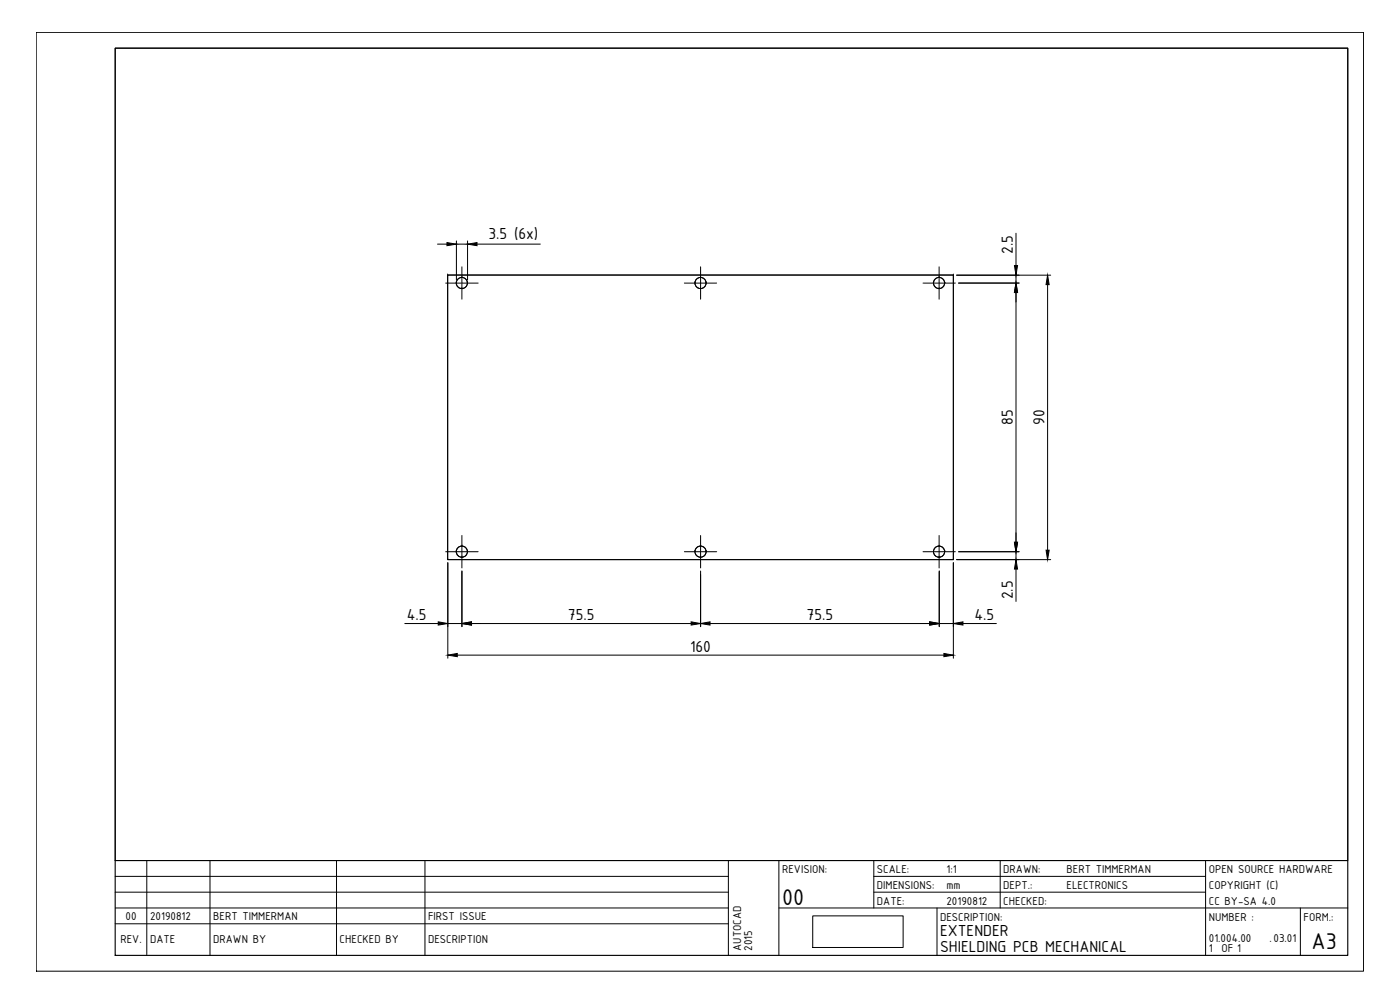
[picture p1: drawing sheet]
<svg xmlns="http://www.w3.org/2000/svg" width="420mm" height="297mm" viewBox="0 0 420 297" stroke-linecap="round" stroke-linejoin="round" font-family="sans-serif">
<!-- layer: GENERAL -->
<g fill="none" stroke="#000" stroke-width=".3">
<path d="M34.6 14.4h369.9v243.8h-369.9zM133.8 84.9h9.7M138.6 80.1v9.7M205.4 84.9h9.7M210.3 80.1v9.7M277 84.9h9.7M281.8 80.1v9.7M133.8 165.5h9.7M138.6 160.7v9.7M205.4 165.5h9.7M210.3 160.7v9.7M277 165.5h9.7"/>
<path d="M281.8 160.7v9.7"/>
</g>
<!-- layer: SHIELDING_PCB -->
<g fill="none" stroke="#000" stroke-width=".3">
<path d="M134.4 82.5h151.7v85.4h-151.7zM134.4 82.5h.1M137 84.9h.1M138.6 83.2h.1M138.6 86.6h.1M140.3 84.9h.1M208.6 84.9h.1M210.3 83.2h.1M210.3 86.6h.1M211.9 84.9h.1M280.2 84.9h.1M281.8 83.2h.1"/>
<path d="M281.8 86.6h.1M283.5 84.9h.1M286.1 82.5h.1M134.4 167.9h.1M137 165.5h.1M138.6 163.9h.1M138.6 167.2h.1M140.3 165.5h.1M208.6 165.5h.1M210.3 163.9h.1M210.3 167.2h.1M211.9 165.5h.1"/>
<path d="M280.2 165.5h.1M281.8 163.9h.1M281.8 167.2h.1M283.5 165.5h.1M286.1 167.9h.1"/>
<circle cx="138.6" cy="84.9" r="1.67"/>
<circle cx="210.2" cy="84.9" r="1.67"/>
<circle cx="281.8" cy="84.9" r="1.67"/>
<circle cx="138.6" cy="165.5" r="1.67"/>
<circle cx="210.2" cy="165.5" r="1.67"/>
<circle cx="281.8" cy="165.5" r="1.67"/>
</g>
<!-- layer: TITLEBLOCK -->
<g fill="none" stroke="#000" stroke-width=".3">
<path d="M10.9 9.7h398.3v281.7h-398.3zM34.6 258.2h369.9M44.1 258.2v28.5M63 258.2v28.5M101 258.2v28.5M127.5 258.2v28.5M218.6 258.2v28.5M233.8 258.2v28.5M262.2 258.2v14.2M300.2 258.2v14.2M361.8 258.2v28.5M34.6 272.4h184"/>
<path d="M34.6 267.7h184M34.6 277.2h184M34.6 262.9h184M233.8 272.4h170.7M262.2 267.7h99.6M262.2 262.9h99.6M281.2 272.4v14.3M390.3 272.4v14.3"/>
</g>
<path d="M34.6 14.4h369.9v272.3h-369.9z" fill="none" stroke="#000" stroke-width=".34"/>
<!-- layer: DIMENSIONS -->
<g fill="none" stroke="#000" stroke-width=".3">
<path d="M131.3 73.3h2.8M137 72.3v11.7M137 73.3h3.3M140.3 72.3v11.7M143.2 73.3h19M304.9 70v9.7M287.1 82.6h28.2M287.7 84.9h18.1M304.9 82.6v2.3M304.9 87.8v74.9M314.4 85.4v79.7M134.4 168.8v28.7"/>
<path d="M138.6 171.3v16.7M210.3 171.3v16.7M281.9 171.3v16.7M286.1 168.8v28.7M287.1 167.9h28.2M287.7 165.5h18.1M304.9 165.5v2.4M304.9 170.7v9.8M121.5 187.1h10M134.4 187.1h4.2M137.2 196.6h146.1M141.5 187.1h65.9"/>
<path d="M213.1 187.1h65.9M281.9 187.1h4.2M289 187.1h10"/>
</g>
<g fill="#000" stroke="#000" stroke-width=".3">
<path d="M134.1 72.8l2.9 .5-2.9 .4zM140.3 73.3l2.9-.5v.9zM304.4 79.7h1l-.5 2.9zM304.9 84.9l.5 2.9h-1zM314.4 82.6l.5 2.8h-1zM304.4 162.7h1l-.5 2.8zM304.9 167.9l.5 2.8h-1zM313.9 165.1h1l-.5 2.8zM131.5 186.6l2.9 .5-2.9 .5zM134.4 196.6l2.8-.5v.9zM138.6 187.1l2.9-.5v1zM207.4 186.6l2.9 .5-2.9 .5z"/>
<path d="M210.3 187.1l2.8-.5v1zM279 186.6l2.9 .5-2.9 .5zM283.3 196.1l2.8 .5-2.8 .4zM286.1 187.1l2.9-.5v1z"/>
</g>
<!-- layer: 0 -->
<path d="M243.9 274.8h27.1v9.5h-27.1z" fill="none" stroke="#000" stroke-width=".3"/>
<g font-size="7.4">
<text x="234.7" y="271.5">00</text>
<text x="393.6" y="284.7">A3</text>
</g>
<g font-size="5.2">
<text x="146.6" y="71.8">3.5 (6x)</text>
<text x="303.9" y="76.3" transform="rotate(-90 303.9 76.3)">2.5</text>
<text x="303.9" y="127.6" transform="rotate(-90 303.9 127.6)">85</text>
<text x="313.4" y="127.6" transform="rotate(-90 313.4 127.6)">90</text>
<text x="303.9" y="179.8" transform="rotate(-90 303.9 179.8)">2.5</text>
<text x="122.1" y="186.1">4.5</text>
<text x="170.5" y="186.1">75.5</text>
<text x="242.1" y="186.1">75.5</text>
<text x="292.4" y="186.1">4.5</text>
<text x="207.1" y="195.6">160</text>
<text x="282.1" y="281">EXTENDER</text>
<text x="282.1" y="285.7">SHIELDING PCB MECHANICAL</text>
</g>
<g font-size="3.7">
<text x="234.7" y="262">REVISION:</text>
<text x="263.2" y="262">SCALE:</text>
<text x="284" y="262">1:1</text>
<text x="301.1" y="262">DRAWN:</text>
<text x="320.1" y="262">BERT TIMMERMAN</text>
<text x="362.8" y="262">OPEN SOURCE HARDWARE</text>
<text x="263.2" y="266.8">DIMENSIONS:</text>
<text x="284" y="266.8">mm</text>
<text x="301.1" y="266.8">DEPT.:</text>
<text x="320.1" y="266.8">ELECTRONICS</text>
<text x="362.8" y="266.8">COPYRIGHT (C)</text>
<text x="37.7" y="276">00</text>
<text x="45" y="276">20190812</text>
<text x="64" y="276">BERT TIMMERMAN</text>
<text x="128.5" y="276">FIRST ISSUE</text>
<text x="263.2" y="271.5">DATE:</text>
<text x="284" y="271.5">20190812</text>
<text x="301.1" y="271.5">CHECKED:</text>
<text x="362.8" y="271.5">CC BY-SA 4.0</text>
<text x="282.1" y="276.2">DESCRIPTION:</text>
<text x="362.8" y="276.2">NUMBER :</text>
<text x="391.2" y="276.2">FORM.:</text>
<text x="36.1" y="282.9">REV.</text>
<text x="45" y="282.9">DATE</text>
<text x="64" y="282.9">DRAWN BY</text>
<text x="101.9" y="282.9">CHECKED BY</text>
<text x="128.5" y="282.9">DESCRIPTION</text>
<text x="222.4" y="285.3" transform="rotate(-90 222.4 285.3)">AUTOCAD</text>
<text x="225.7" y="285.3" transform="rotate(-90 225.7 285.3)">2015</text>
<text x="362.8" y="282.6">01.004.00</text>
<text x="362.8" y="285.7">1</text>
<text x="366.6" y="285.7">OF 1</text>
<text x="381" y="282.6">.03.01</text>
</g>
</svg>
